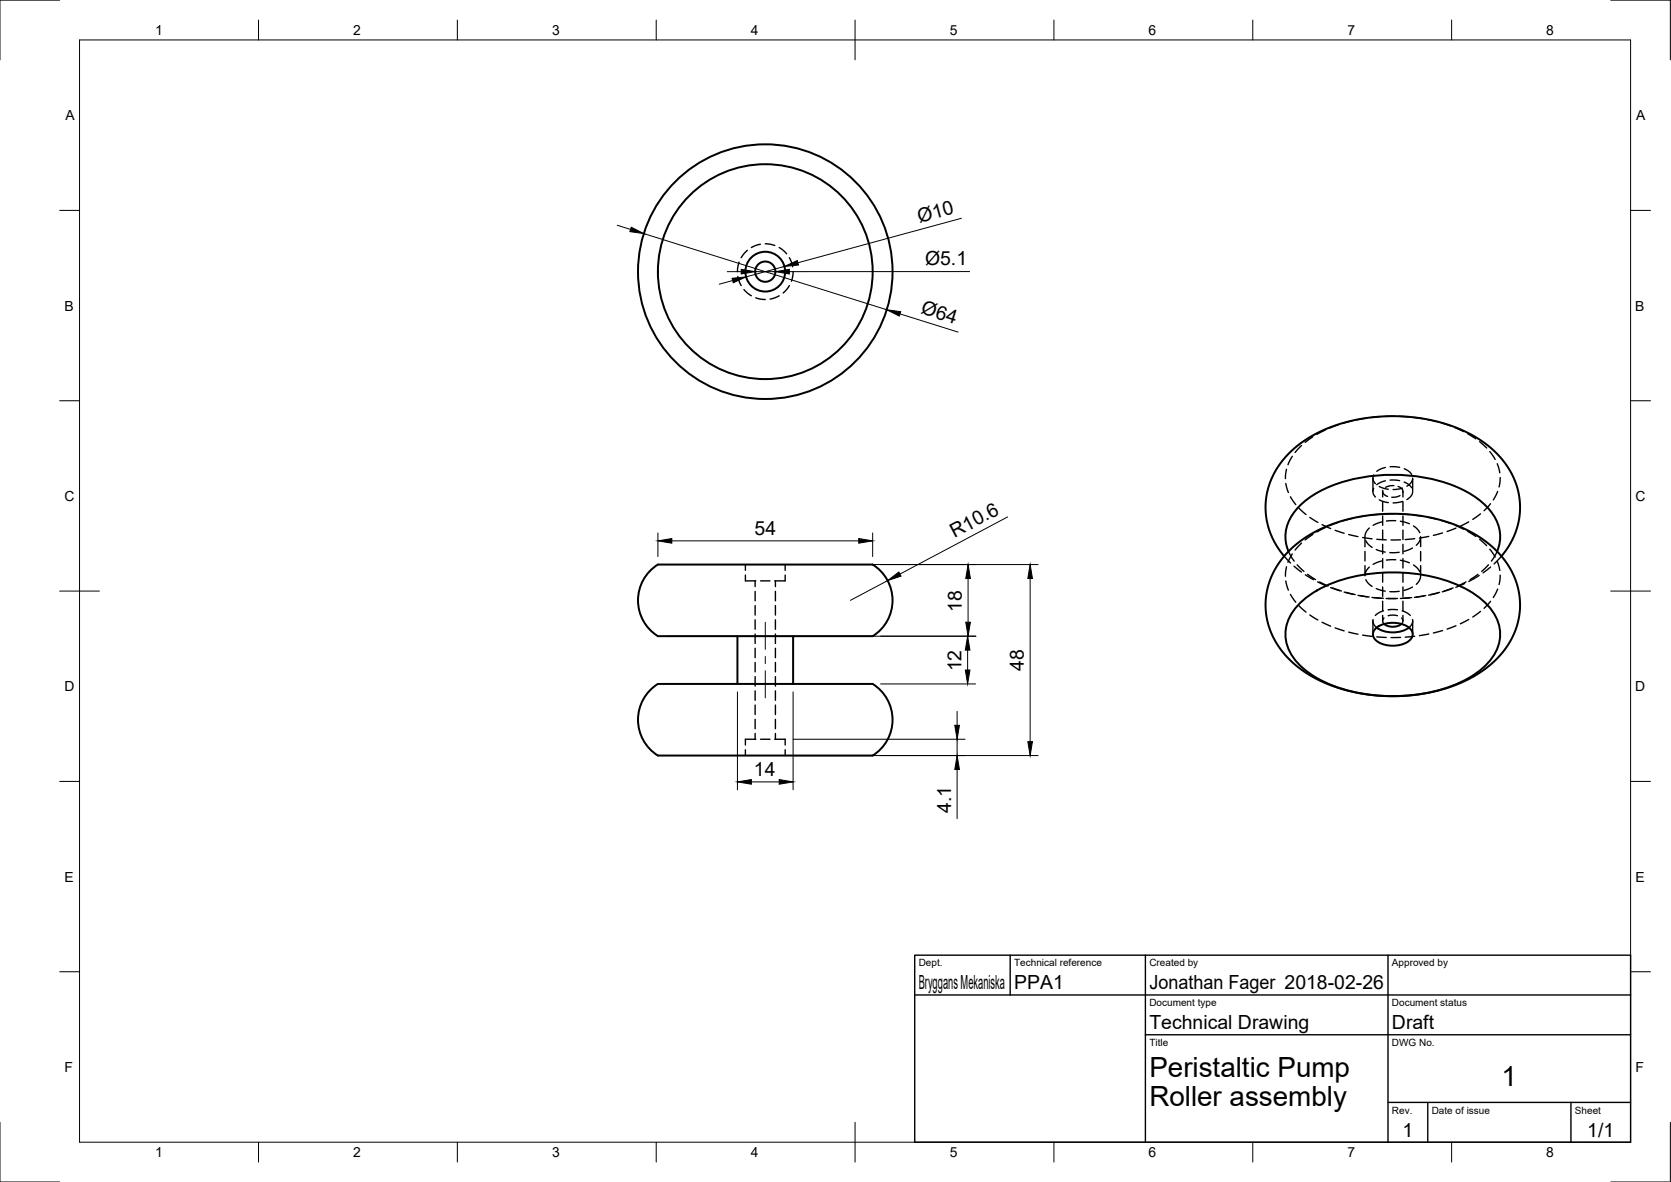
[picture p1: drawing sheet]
<svg xmlns="http://www.w3.org/2000/svg" width="420mm" height="297mm" viewBox="0 0 420 297" stroke-linecap="round" stroke-linejoin="round" font-family="sans-serif">
<!-- layer: Hidden -->
<g fill="none" stroke="#000" stroke-width=".35">
<path d="M185.5 69.5l.9 2.3M185.8 65.9l-.4 2.4M187.1 72.8l1.8 1.5M187.9 62.9l-1.5 1.9M190 74.8l2.4 .5M191.2 61.4l-2.3 .8M192.4 61.3l2.4 .4M195.9 74.3l-2.3 .9M195.9 62.2l1.9 1.6M198.5 64.8l.8 2.3M198.5 71.8l-1.6 1.8M199.4 68.3l-.4 2.4"/>
<path d="M323.5 117.9l-.3 2.4M324.9 114.7l-1.1 2.1M327.3 112l-1.7 1.7M330.1 109.8l-1.9 1.4M333.2 108.1l-2.1 1.1M336.6 106.7l-2.3 .9M340 105.8l-2.3 .6M343.5 105.1l-2.3 .4M345.4 119.4l-.2 1 .6 1.1M347.1 104.7l-2.4 .2M348.3 117.5l-1.2 .4-.9 .5M349.5 117.3l2.4 .1"/>
<path d="M350.7 104.6h-2.4M351.9 104.6l2.3 .2M353.1 117.8l1.1 .6 .7 .8M355.4 104.9l2.4 .3M359 105.4l2.3 .6M362.4 106.3l2.3 .7M365.8 107.5l2.2 1M369.1 109l2 1.3M372 111l1.8 1.6M374.6 113.5l1.3 2M376.5 116.5l.6 2.3M322.9 139.8l1.6 1.7"/>
<path d="M323.3 121.5l.7 2.3M324 138.6l1.4 2.4M324.5 124.8l1.3 2M324.9 139.2l-1.1 2.1M326.6 127.7l1.8 1.6M327.3 136.5l-1.7 1.7M329.3 130l2.1 1.3M330.1 134.3l-1.9 1.4M332.4 131.8l2.2 1M333.2 132.6l-2.1 1.1M335.7 133.3l2.3 .7M336.6 131.3l-2.3 .8"/>
<path d="M339.1 134.3l2.3 .6M340 130.3l-2.3 .6M342.6 135.1l2.4 .3M343.2 134.9v2.5M343.2 138.6v2.4M343.4 135.9l.6 .9 1 .8M343.5 129.6l-2.3 .4M344.3 132.7l-.8 .9-.3 1.1M345.2 120.1v3.4M345.4 122.7l-.2 1.1 .6 1.1M346 138.1l2.3 .6M346.2 135.5l2.4 .2"/>
<path d="M346.8 125.6l2.3 .7M346.8 122.3l2.3 .7M347.1 129.2l-2.4 .3M347.4 131.2l-2.1 .8M347.7 123.5v1.4M347.7 126.1v2.4M347.7 129.7v2.3M347.7 133.2v2.4M347.7 136.8v2.4M347.7 123.2l.2 .9 1 .7M348.3 120.8l-1.2 .4-.9 .6M349.5 120.6l2.4 .2"/>
<path d="M350.5 122l-1.2 .1-.9 .4M350.7 129.1l-2.4 .1M350.9 130.9h-2.3M351.5 122.2l1 .7 .2 .9M351.8 138.8l-2.3 .1M351.9 129.2l2.3 .1M352 124.5l-.9 .4-1.2 .1M352.1 131l2.3 .6M352.1 135.7h-2.3M352.6 126l-2.3 .4M352.6 122.7l-2.3 .3M352.8 123.5v1.4"/>
<path d="M352.8 126.1v2.4M352.8 129.7v2.3M352.8 133.2v2.4M352.8 136.8v2.4M353.1 121.1l1.1 .7 .7 .8M355.2 137.7l-2.2 .9M355.2 123.7l-.4 1-1.1 .8M355.2 120.4l-.4 .9-1.1 .9M355.2 120.1v3.4M355.4 132.2l1 .8 .6 .9M355.4 129.4l2.4 .4M355.7 135.4l-2.4 .2"/>
<path d="M357.2 135l-.3 1.1-.8 .9M357.2 134.9v2.5M357.2 138.6v2.4M359 130l2.3 .5M359.2 134.8l-2.3 .4M362.4 130.8l2.3 .8M362.7 133.9l-2.3 .6M365.8 132l2.2 1M366.1 132.7l-2.2 .9M369.1 133.5l2 1.3M369.3 131.1l-2.1 1.1M372 135.5l1.8 1.6"/>
<path d="M372.3 129.1l-2 1.4M374.6 138l1.3 2M374.8 126.6l-1.6 1.7M376.4 138.6l-1.4 2.4M376.6 123.5l-1.1 2.1M377.2 120l-.3 2.4M377.5 139.8l-1.8 1.9M187.4 144.5v1.5h2.6M187.4 141.9v1.4M189.9 146v1.4M189.9 148.6v2.4M189.9 152.2v2.4"/>
<path d="M189.9 155.8v2.3M189.9 159.3v2.4M191.2 146h2.4M195 146v1.4M195 148.6v2.4M195 152.2v2.4M195 155.8v2.3M195 159.3v2.4M197.4 144.5v1.5h-2.6M197.4 141.9v1.4M323.3 146l.7 2.3M323.5 142.5l-.3 2.3"/>
<path d="M324.5 149.4l1.3 1.9M325.4 142.3l1.8 1.5M326.2 141.9l1.7 1.7M326.6 152.2l1.8 1.6M328.2 144.4l2.1 1.3M328.8 144.3l2 1.4M329.3 154.5l2.1 1.3M331.3 146.2l2.2 1M331.8 146.2l2.2 1.1M332.4 156.4l2.2 1M334.6 147.7l2.2 .8M335.1 147.7l2.2 .8"/>
<path d="M335.7 157.8l2.3 .7M338 148.8l2.3 .6M338.4 148.9l2.4 .5M339.1 158.9l2.3 .5M341.4 149.6l2.4 .4M341.9 149.7l2.4 .3M342.6 159.6l2.4 .3M343.2 142.2v2.5M343.4 145.7l.6 .9 1 .8M344.3 142.5l-.8 .9-.3 1.1M345 150.1l2.3 .2M345.2 156v3.4"/>
<path d="M345.2 155.7l.1 1 .8 1M345.5 150.2l2.3 .2M346 147.9l2.3 .7M347.4 141l-2.1 .8M347.7 140.4v2.3M347.7 143.9v2.4M347.7 147.5v2.4M347.7 151.1v2.4M347.7 154.7v1.3M347.9 153.5l-1.2 .5-.9 .7M348 155.3l-.3 .8 .3 .7M348.5 150.4h2.4"/>
<path d="M349 150.4h2.4M349 153.2h2.4M349 154.7l1.2-.1 1.2 .1M350.9 140.7l-2.3 .1M351.8 148.6l-2.3 .1M352.1 140.8l2.3 .6M352.4 155.3l.4 .8-.4 .7M352.6 153.5l1.1 .5 .9 .7M352.8 140.4v2.3M352.8 143.9v2.4M352.8 147.5v2.4M352.8 151.1v2.4"/>
<path d="M352.8 154.7v1.3M354.5 150.2l-2.4 .2M355 150.2l-2.4 .2M355.2 147.5l-2.2 .9M355.2 155.7l-.1 1-.8 1M355.2 156v3.4M355.4 142l1 .8 .6 .9M355.7 159.9l-2.4 .2M357.2 144.8l-.3 1.1-.8 .9M357.2 142.2v2.5M358 149.8l-2.3 .3M358.5 149.7l-2.4 .3"/>
<path d="M359.2 159.3l-2.3 .4M361.5 149l-2.3 .6M362 148.9l-2.3 .5M362.7 158.5l-2.3 .6M364.9 148l-2.2 .7M365.4 147.7l-2.3 .8M366.1 157.3l-2.2 .8M368.2 146.7l-2.2 .9M368.6 146.2l-2.1 1.1M369.3 155.7l-2.1 1.1M371.6 144.3l-2 1.4M371.9 144.6l-2.6 1.5"/>
<path d="M372.3 153.7l-2 1.4M374.3 141.9l-1.7 1.7M374.8 151.1l-1.6 1.8M374.8 142.5l-1.9 1.5M376.5 141.1l.6 2.2M376.6 148l-1.1 2.2M377.2 144.5l-.3 2.4M189.9 162.9v2.4M189.9 166.5v2.4M189.9 170v2.4M189.9 173.6v2.4M189.9 177.2v2.4"/>
<path d="M195 162.9v2.4M195 166.5v2.4M195 170v2.4M195 173.6v2.4M195 177.2v2.4M346.2 160l2.4 .2M352.1 160.2h-2.3M187.4 188.4v1.5M189.9 180.8v2.3M189.9 184.3v1.5M190 185.8h-2.6v1.4M191.2 185.8h2.4"/>
<path d="M194.8 185.8h2.6v1.4M195 180.8v2.3M195 184.3v1.5M197.4 188.4v1.5"/>
</g>
<!-- layer: Visible -->
<g fill="none" stroke="#000" stroke-width=".5">
<path d="M322.9 139.8l-2-2.7-1.4-2.9-.9-3.2-.4-3.1 .2-3.2 .8-3 1.3-3 1.9-2.8 2.2-2.4 2.7-2.3 3.1-1.9 3.4-1.7 3.6-1.2 4.2-1 4.3-.6 4.3-.2 4.3 .2 4.3 .6 4.2 1 3.6 1.2 3.4 1.7 3.1 1.9 2.6 2.1 2.4 2.6 1.8 2.8 1.3 3 .8 3 .2 3.2-.3 3.1-1 3.2-1.4 2.9-2 2.7M324 138.6a10.3 10.3 0 0 1 3.4-12 32 32 0 0 1 18.1-7 40.3 40.3 0 0 1 25 5 13.1 13.1 0 0 1 6.7 10.2l-.3 2.5-.5 1.3M324.3 138.3l3.5-2.9 4.6-2.6 4.9-1.9 5.2-1.2 5.7-.5 5.7 .1 5.7 .7 5.1 1.4 4.5 2 4.2 2.5 3.5 3.1 2.5 3.3 1.8 3.7 .9 4v3.9l-.9 4-1.1 2.5-1.3 2.3-1.7 2.1-2.2 2.1-2.3 1.8-2.5 1.6-3 1.4-3.1 1.1-3.1 .9-3.6 .7-3.7 .4-3.7 .2-3.7-.2-3.7-.5-3.6-.7-3.2-1-2.7-1-2.9-1.5-2.5-1.6-2.4-1.8-2.1-2.1-1.7-2.2-1.3-2.3-1-2.4-.6-2.5-.3-2.6 .1-2.6 .5-2.6 .9-2.4 1.2-2.4 1.6-2.3zM163.9 143.1l1.5-1.2h54a10.4 10.4 0 0 1-.2 18h-53.7a10.6 10.6 0 0 1-1.6-16.8zM185.4 159.9v12M199.4 159.9v12M326.7 151.7a31.4 31.4 0 0 1 19.4-7.7 40.9 40.9 0 0 1 23.2 4.4 14.2 14.2 0 0 1 7.8 9.7 11.1 11.1 0 0 1-4.7 10.1 34.3 34.3 0 0 1-20.1 6.7 38.6 38.6 0 0 1-22.8-5.6 12.5 12.5 0 0 1-6.3-9.9 11 11 0 0 1 3.5-7.7zM346 157.8a7.1 7.1 0 0 1 8.8 .5 2.09 2.09 0 0 1-1.1 3.1 7.5 7.5 0 0 1-7.7-.4 1.94 1.94 0 0 1 0-3.2zM346.1 157.7a7.5 7.5 0 0 0 8.2 0M348 156.8a3.7 3.7 0 0 0 4.4 0M163.9 173.1l1.5-1.2h54a10.4 10.4 0 0 1-.2 18h-53.7a10.6 10.6 0 0 1-1.6-16.8z"/>
<circle cx="192.4" cy="68.3" r="2.55"/>
<circle cx="192.4" cy="68.3" r="5"/>
<circle cx="192.4" cy="68.3" r="27"/>
<circle cx="192.4" cy="68.3" r="32"/>
</g>
<!-- layer: Border -->
<g fill="none" stroke="#000" stroke-width=".25">
<path d="M15 0h-15v15M20 10h390v277h-390zM65 5v5M115 5v5M165 5v5M215 5v10M265 5v5M315 5v5M365 5v5M405 0h15v15M15 52.9h5M410 52.9h5"/>
<path d="M15 100.7h5M410 100.7h5M15 148.5h10M405 148.5h10M15 196.4h5M410 196.4h5M15 244.2h5M410 244.2h5M0 282v15h15M65 287v5M115 287v5M165 287v5"/>
<path d="M215 282v10M265 287v5M315 287v5M365 287v5M420 282v15h-15"/>
</g>
<!-- layer: TitleBlock -->
<path d="M230 240h180v47h-180zM230 250h180M254 240v10M288 240v47M349 240v47M288 260h122M349 277h61M359 277v10M395 277v10" fill="none" stroke="#000" stroke-width=".35"/>
<!-- layer: Center Lines -->
<path d="M192.4 156.4v6.8M192.4 165v1.8M192.4 168.6v6.8" fill="none" stroke="#000" stroke-width=".25"/>
<!-- layer: Dimensions -->
<g fill="none" stroke="#000" stroke-width=".25">
<path d="M155.2 56.6l3.3 1.1M161.9 58.7l61.1 19.1M241.7 54.9l-41.1 11.1M184.2 70.5l-3.4 .9M186.4 68.3h-3.5M195 68.3h-5.1M197.2 67l-9.6 2.6M226.3 78.9l14.6 4.6M243.8 68.2l-45.3 .1M165.4 133.9v6M168.9 135.9h47M219.4 133.9v6"/>
<path d="M253.4 129.9l-27.1 14.4M167.4 141.9h93.6M167.4 159.9h78M223.2 145.9l-9.4 5M243.4 145.4v11M259 145.4v41M185.4 173.9v24.6M199.4 173.9v24.6M221.4 171.9h23.9M240.7 178.8v3.5M243.3 163.4v5M188.9 196.5h7"/>
<path d="M199.4 189.9h61.6M199.4 185.8h43.3M240.7 185.8v4.1M240.7 193.4v12.3"/>
</g>
<g fill="#000" stroke="#000" stroke-width=".25">
<path d="M158.7 57.1l3.2 1.6-3.5-.5zM184.1 69.9l3.5-.3-3.2 1.5zM186.4 67.7l3.5 .6-3.5 .6zM195 68.3l3.5-.6v1.1zM197.2 67l3.3-1.5 .3 1.1zM223 77.8l3.5 .5-.4 1.1zM165.4 135.9l3.5-.6v1.2zM215.9 135.3l3.5 .6-3.5 .6zM223.2 145.9l2.8-2.1 .6 1zM243.4 141.9l.6 3.5h-1.2zM242.8 156.4h1.2l-.6 3.5zM259 141.9l.6 3.5h-1.2z"/>
<path d="M243.3 159.9l.6 3.5h-1.2zM242.7 168.4h1.2l-.6 3.5zM185.4 196.5l3.5-.6v1.2zM195.9 195.9l3.5 .6-3.5 .6zM240.1 182.3h1.1l-.5 3.5zM240.7 189.9l.5 3.5h-1.1zM258.4 186.4h1.2l-.6 3.5z"/>
</g>
<g font-size="7">
<text x="289" y="270.5">Peristaltic Pump</text>
<text x="377.6" y="272.9">1</text>
<text x="289" y="278">Roller assembly</text>
</g>
<g font-size="4.9">
<text x="231.2" y="56" transform="rotate(-15 231.2 56)">Ø10</text>
<text x="232.6" y="66.6">Ø5.1</text>
<text x="231.4" y="78.8" transform="rotate(17 231.4 78.8)">Ø64</text>
<text x="189.7" y="134.4">54</text>
<text x="240" y="135.2" transform="rotate(-28 240 135.2)">R10.6</text>
<text x="241.9" y="153.8" transform="rotate(-90 241.9 153.8)">18</text>
<text x="241.8" y="168.7" transform="rotate(-90 241.8 168.7)">12</text>
<text x="257.5" y="168.5" transform="rotate(-90 257.5 168.5)">48</text>
<text x="189.6" y="195">14</text>
<text x="239.2" y="204.3" transform="rotate(-90 239.2 204.3)">4.1</text>
<text x="231" y="248.5">Bryggans Mekaniska</text>
<text x="255" y="248.5">PPA1</text>
<text x="289" y="248.5">Jonathan Fager 2018-02-26</text>
<text x="289" y="258.5">Technical Drawing</text>
<text x="350" y="258.5">Draft</text>
<text x="352.6" y="285.7">1</text>
<text x="399.1" y="285.7">1/1</text>
</g>
<g font-size="3.5">
<text x="39" y="8.8">1</text>
<text x="88.8" y="8.8">2</text>
<text x="138.8" y="8.8">3</text>
<text x="188.7" y="8.8">4</text>
<text x="238.8" y="8.8">5</text>
<text x="288.7" y="8.8">6</text>
<text x="338.8" y="8.8">7</text>
<text x="388.8" y="8.8">8</text>
<text x="16.4" y="30.2">A</text>
<text x="411.4" y="30.2">A</text>
<text x="16.2" y="78">B</text>
<text x="411.2" y="78">B</text>
<text x="16.2" y="125.9">C</text>
<text x="411.2" y="125.9">C</text>
<text x="16.2" y="173.7">D</text>
<text x="411.2" y="173.7">D</text>
<text x="16.2" y="221.5">E</text>
<text x="411.2" y="221.5">E</text>
<text x="16.2" y="269.4">F</text>
<text x="411.2" y="269.4">F</text>
<text x="39" y="290.8">1</text>
<text x="88.8" y="290.8">2</text>
<text x="138.8" y="290.8">3</text>
<text x="188.7" y="290.8">4</text>
<text x="238.8" y="290.8">5</text>
<text x="288.7" y="290.8">6</text>
<text x="338.8" y="290.8">7</text>
<text x="388.8" y="290.8">8</text>
</g>
<g font-size="2.5">
<text x="231" y="242.8">Dept.</text>
<text x="255" y="242.8">Technical reference</text>
<text x="289" y="242.8">Created by</text>
<text x="350" y="242.8">Approved by</text>
<text x="289" y="252.8">Document type</text>
<text x="350" y="252.8">Document status</text>
<text x="289" y="262.8">Title</text>
<text x="350" y="262.8">DWG No.</text>
<text x="350" y="279.8">Rev.</text>
<text x="360" y="279.8">Date of issue</text>
<text x="396" y="279.8">Sheet</text>
</g>
</svg>
